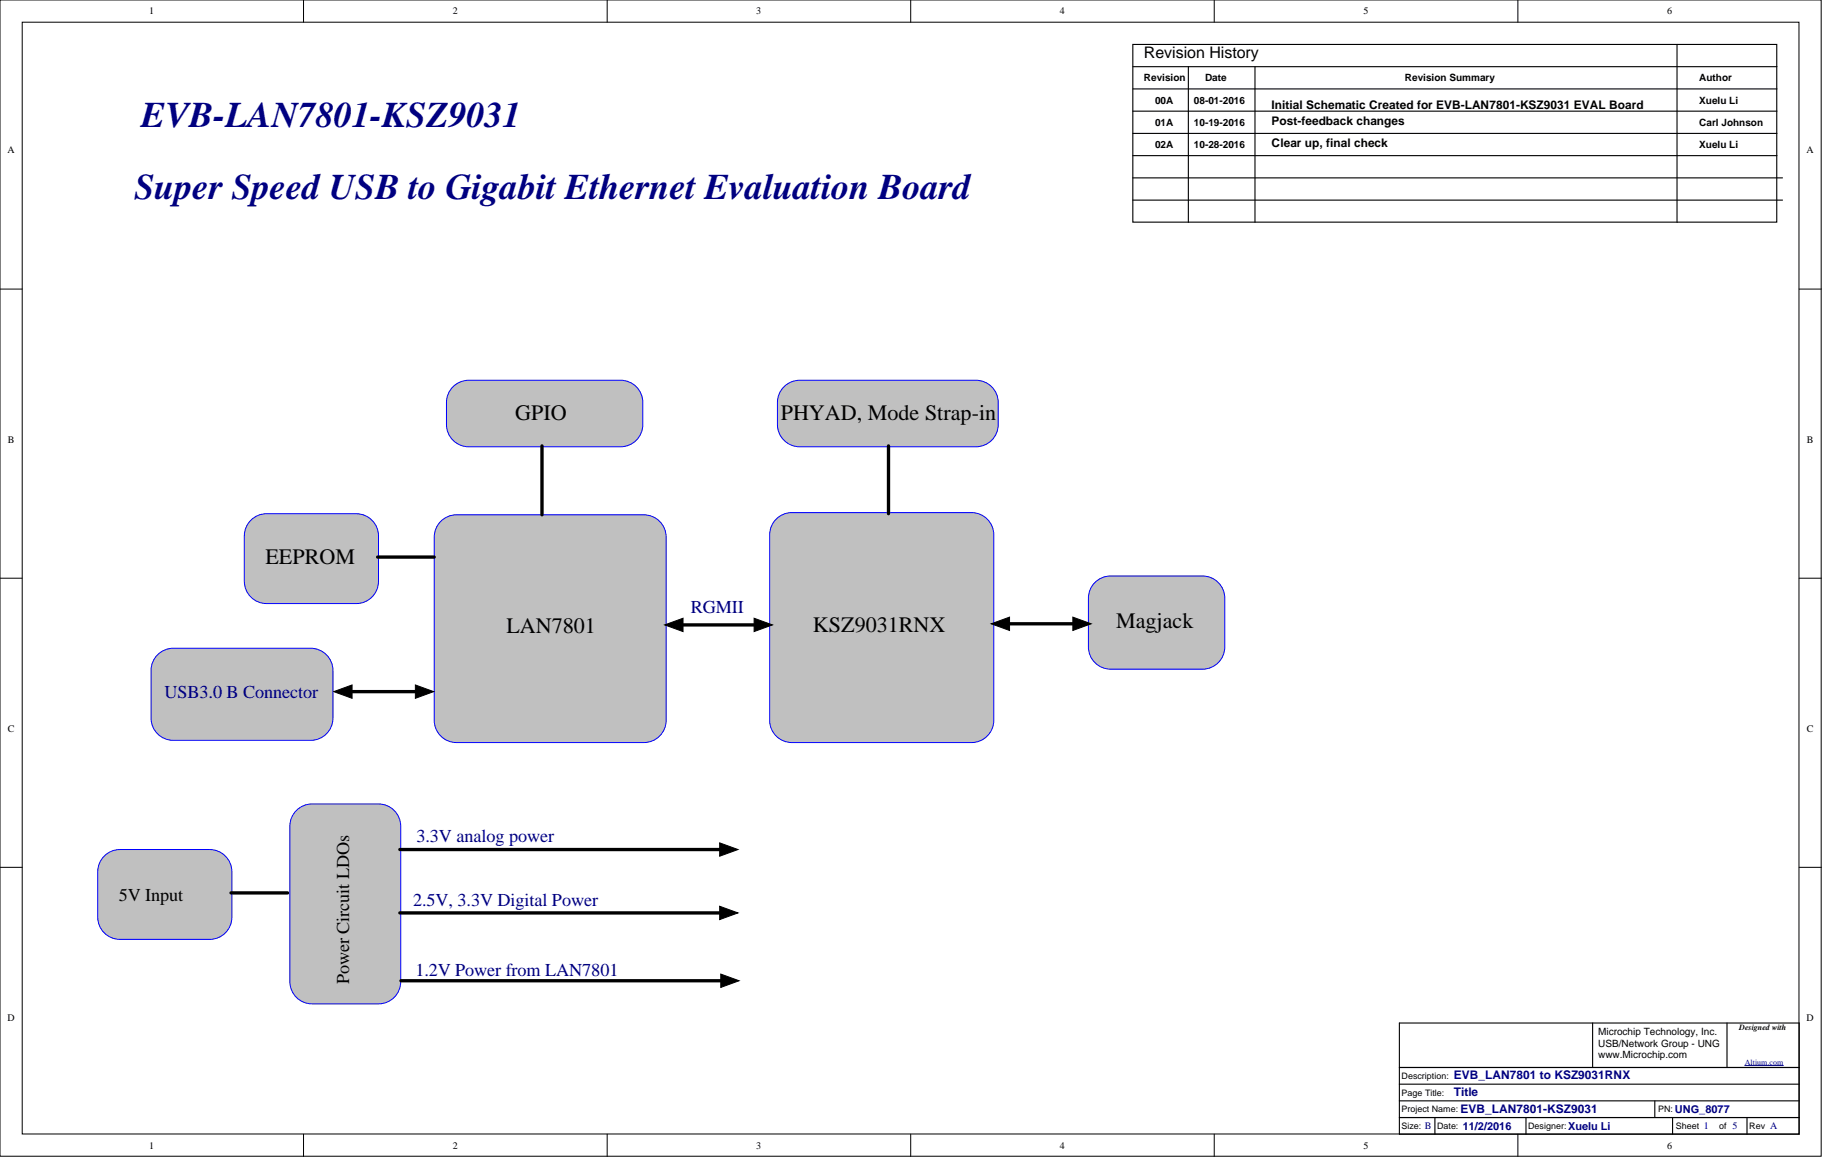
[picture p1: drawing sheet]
<svg xmlns="http://www.w3.org/2000/svg" width="416mm" height="264mm" viewBox="0 0 416 264" stroke-linecap="round" stroke-linejoin="round" font-family="sans-serif">
<g fill="#fff" stroke="#000" stroke-width=".23">
<path d="M0 0h415.9v263.8h-415.9z"/>
<path d="M5.1 5.1h405.7v253.7h-405.7z"/>
</g>
<g fill="none" stroke="#000" stroke-width=".23">
<path d="M69.3 0v5.1M138.6 0v5.1M208 0v5.1M277.3 0v5.1M346.6 0v5.1M0 66h5.1M410.8 66h5.1M0 131.9h5.1M410.8 131.9h5.1M0 197.9h5.1M410.8 197.9h5.1M69.3 258.8v5.1"/>
<path d="M138.6 258.8v5.1M208 258.8v5.1M277.3 258.8v5.1M346.6 258.8v5.1"/>
</g>
<g fill="none" stroke="#000" stroke-width=".25">
<path d="M258.7 10.1h147v40.6h-147zM258.7 15.2h147.1M271.4 15.2v35.5M286.6 15.2v35.5M382.9 10.1v40.6M258.7 20.3h147.1M258.7 25.4h147.1M258.7 30.4h147.1M258.7 35.5h147.1M258.7 40.6h148.3M258.7 45.7h148.3M319.5 233.4h91.3v25.4h-91.3z"/>
<path d="M363.7 233.4v10.2M394.4 233.4v10.2M319.5 255h91.3M319.5 251.2h91.3M319.5 247.4h91.3M319.5 243.6h91.3M327.7 255v3.8M348.5 255v3.8M377.9 251.2v3.8M381.9 255v3.8M398.9 255v3.8"/>
</g>
<path d="M364.9 234.2h28.6v8.8h-28.6z" fill="#fff" stroke="#fff" stroke-width=".23"/>
<path d="M398.4 243.1h8.8" fill="none" stroke="#000080" stroke-width=".23"/>
<g fill="#c0c0c0" stroke="#00f" stroke-width=".23">
<path d="M101 118.7a5.1 5.1 0 0 1 3.2-1.2h42.8a5.1 5.1 0 0 1 5.1 5v41.9a5.1 5.1 0 0 1-5.1 5h-42.8a5.1 5.1 0 0 1-5-5v-41.9a5.1 5.1 0 0 1 1.8-3.8z"/>
<path d="M177.6 118.2a5.1 5.1 0 0 1 3.2-1.2h41.1a5.1 5.1 0 0 1 5 5v42.4a5.1 5.1 0 0 1-5 5h-41.1a5.1 5.1 0 0 1-5.1-5v-42.4a5.1 5.1 0 0 1 1.9-3.8z"/>
</g>
<path d="M152.9 142.6h22.3" fill="none" stroke="#000" stroke-width=".76"/>
<path d="M151.8 142.6l4.2-1.5v3zM172.2 141.1l4.2 1.5-4.2 1.5z" fill="#000"/>
<path d="M151.8 142.6l4.2-1.5v3zM172.2 141.1l4.2 1.5-4.2 1.5z" fill="none" stroke="#000" stroke-width=".23"/>
<g fill="#c0c0c0" stroke="#00f" stroke-width=".23">
<path d="M57.6 118.4a5.1 5.1 0 0 1 3.3-1.2h20.5a5.1 5.1 0 0 1 5 5.1v10.3a5.1 5.1 0 0 1-5 5.1h-20.5a5.1 5.1 0 0 1-5.1-5.1v-10.3a5.1 5.1 0 0 1 1.8-3.9z"/>
<path d="M36.3 149.1a5.1 5.1 0 0 1 3.3-1.2h31.4a5.1 5.1 0 0 1 5 5.1v10.9a5.1 5.1 0 0 1-5 5h-31.4a5.1 5.1 0 0 1-5.1-5v-10.9a5.1 5.1 0 0 1 1.8-3.9z"/>
<path d="M250.3 132.6a5.1 5.1 0 0 1 3.3-1.2h21a5.1 5.1 0 0 1 5.1 5.1v11.1a5.1 5.1 0 0 1-5.1 5.1h-21a5.1 5.1 0 0 1-5.1-5.1v-11.1a5.1 5.1 0 0 1 1.8-3.9z"/>
<path d="M179.3 88a5.1 5.1 0 0 1 3.3-1.2h40.3a5.1 5.1 0 0 1 5 5v5.1a5.1 5.1 0 0 1-5 5h-40.3a5.1 5.1 0 0 1-5.1-5v-5.1a5.1 5.1 0 0 1 1.8-3.8z"/>
<path d="M103.8 88a5.1 5.1 0 0 1 3.2-1.2h34.7a5.1 5.1 0 0 1 5.1 5v5.1a5.1 5.1 0 0 1-5.1 5h-34.7a5.1 5.1 0 0 1-5.1-5v-5.1a5.1 5.1 0 0 1 1.9-3.8z"/>
<path d="M68 184.6a5.1 5.1 0 0 1 3.3-1.2h15.1a5.1 5.1 0 0 1 5.1 5.1v35.5a5.1 5.1 0 0 1-5.1 5.1h-15.1a5.1 5.1 0 0 1-5.1-5.1v-35.5a5.1 5.1 0 0 1 1.8-3.9z"/>
</g>
<path d="M123.8 101.7v15.8M202.9 101.7v15.5M86.2 127.1h13M77.3 157.8h20.6M227.5 142.3h20.5" fill="none" stroke="#000" stroke-width=".76"/>
<path d="M76.2 157.8l4.2-1.5v3zM94.8 156.3l4.2 1.5-4.2 1.5zM226.3 142.3l4.2-1.5v3.1zM245 140.8l4.2 1.5-4.2 1.6z" fill="#000"/>
<path d="M76.2 157.8l4.2-1.5v3zM94.8 156.3l4.2 1.5-4.2 1.5zM226.3 142.3l4.2-1.5v3.1zM245 140.8l4.2 1.5-4.2 1.6z" fill="none" stroke="#000" stroke-width=".23"/>
<path d="M24.1 195a5.1 5.1 0 0 1 3.3-1.2h20.5a5.1 5.1 0 0 1 5.1 5.1v10.4a5.1 5.1 0 0 1-5.1 5h-20.5a5.1 5.1 0 0 1-5.1-5v-10.4a5.1 5.1 0 0 1 1.8-3.9z" fill="#c0c0c0" stroke="#00f" stroke-width=".23"/>
<path d="M91.3 193.8h76.1M52.8 203.7h12.9M91.3 208.3h76.1M91.6 223.8h76" fill="none" stroke="#000" stroke-width=".76"/>
<path d="M164.3 192.3l4.2 1.5-4.2 1.6zM164.3 206.8l4.2 1.5-4.2 1.5zM164.6 222.3l4.2 1.5-4.2 1.5z" fill="#000"/>
<path d="M164.3 192.3l4.2 1.5-4.2 1.6zM164.3 206.8l4.2 1.5-4.2 1.5zM164.6 222.3l4.2 1.5-4.2 1.5z" fill="none" stroke="#000" stroke-width=".23"/>
<g font-size="8.2" fill="#000080">
<text x="32.2" y="28.9">EVB-LAN7801-KSZ9031</text>
<text x="30.7" y="45.4">Super Speed USB to Gigabit Ethernet Evaluation Board</text>
</g>
<g font-size="5">
<text x="117.7" y="95.8">GPIO</text>
<text x="178.3" y="95.8">PHYAD, Mode Strap-in</text>
<text x="60.6" y="128.8">EEPROM</text>
<text x="254.9" y="143.3">Magjack</text>
<text x="115.6" y="144.5">LAN7801</text>
<text x="185.6" y="144.3">KSZ9031RNX</text>
</g>
<g font-size="4.1" fill="#000080">
<text x="157.7" y="139.9">RGMII</text>
<text x="37.5" y="159.2">USB3.0 B Connector</text>
<text x="95.1" y="192.2">3.3V analog power</text>
<text x="94.3" y="206.7">2.5V, 3.3V Digital Power</text>
<text x="94.8" y="222.6">1.2V Power from LAN7801</text>
</g>
<g font-size="4.1">
<text x="27.1" y="205.6">5V Input</text>
<text x="79.8" y="224.5" transform="rotate(-90 79.8 224.5)">Power Circuit LDOs</text>
</g>
<text font-size="3.6" x="261.2" y="13.2">Revision History</text>
<g font-size="2.7">
<text x="290.4" y="24.8">Initial Schematic Created for EVB-LAN7801-KSZ9031 EVAL Board</text>
<text x="290.4" y="28.6">Post-feedback changes</text>
<text x="290.4" y="33.7">Clear up, final check</text>
</g>
<g font-size="2.7" fill="#000080">
<text x="332" y="250.1">Title</text>
<text x="332" y="246.3">EVB_LAN7801 to KSZ9031RNX</text>
<text x="333.5" y="253.9">EVB_LAN7801-KSZ9031</text>
</g>
<g font-size="2.5" fill="#000080">
<text x="334" y="257.7">11/2/2016</text>
<text x="358.1" y="257.7">Xuelu Li</text>
<text x="382.4" y="253.9">UNG_8077</text>
</g>
<g font-size="2.3">
<text x="34.1" y="3.3">1</text>
<text x="103.4" y="3.3">2</text>
<text x="172.7" y="3.3">3</text>
<text x="242" y="3.3">4</text>
<text x="311.3" y="3.3">5</text>
<text x="380.7" y="3.3">6</text>
<text x="261.2" y="18.6">Revision</text>
<text x="263.8" y="23.6">00A</text>
<text x="272.6" y="23.6">08-01-2016</text>
<text x="275.2" y="18.6">Date</text>
<text x="320.8" y="18.6">Revision Summary</text>
<text x="388" y="18.6">Author</text>
<text x="388" y="23.6">Xuelu Li</text>
<text x="263.8" y="28.7">01A</text>
<text x="272.6" y="28.7">10-19-2016</text>
<text x="388" y="28.7">Carl Johnson</text>
<text x="1.7" y="35">A</text>
<text x="263.8" y="33.8">02A</text>
<text x="272.6" y="33.8">10-28-2016</text>
<text x="388" y="33.8">Xuelu Li</text>
<text x="412.5" y="35">A</text>
<text x="1.8" y="101">B</text>
<text x="412.6" y="101">B</text>
<text x="1.8" y="167">C</text>
<text x="412.6" y="167">C</text>
<text x="1.7" y="232.9">D</text>
<text x="412.5" y="232.9">D</text>
<text x="364.9" y="236.3">Microchip Technology, Inc.</text>
<text x="364.9" y="238.8">USB/Network Group - UNG</text>
<text x="364.9" y="241.3">www.Microchip.com</text>
<text x="34.1" y="262.1">1</text>
<text x="103.4" y="262.1">2</text>
<text x="172.7" y="262.1">3</text>
<text x="242" y="262.1">4</text>
<text x="311.3" y="262.1">5</text>
<text x="380.7" y="262.1">6</text>
</g>
<g font-size="2">
<text x="320.1" y="250">Page Title:</text>
<text x="320.1" y="246.2">Description:</text>
<text x="320.1" y="253.8">Project Name:</text>
<text x="320.1" y="257.6">Size: B</text>
<text x="328.2" y="257.6">Date:</text>
<text x="349" y="257.6">Designer:</text>
<text x="378.6" y="253.8">PN:</text>
<text x="382.7" y="257.6">Sheet 1</text>
<text x="392.6" y="257.6">of 5</text>
<text x="399.4" y="257.6">Rev A</text>
</g>
<text font-size="1.8" x="397.1" y="235.1">Designed with</text>
<text font-size="1.8" fill="#000080" x="398.4" y="242.9">Altium.com</text>
</svg>
